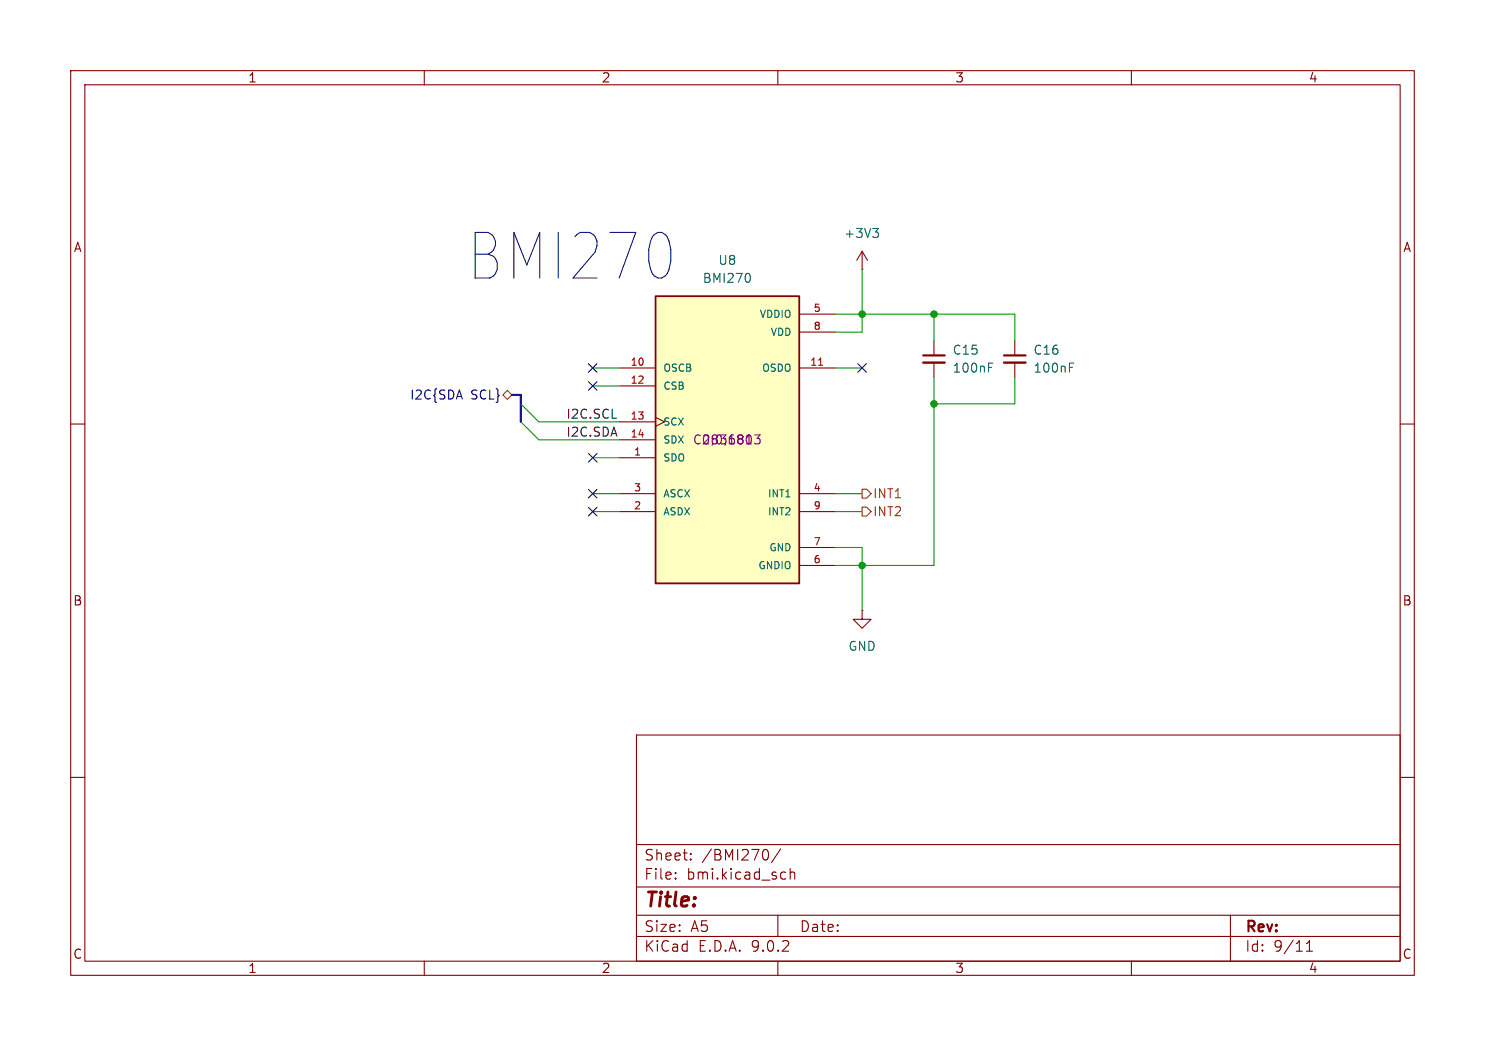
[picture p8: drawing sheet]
<svg xmlns="http://www.w3.org/2000/svg" width="210mm" height="148mm" viewBox="0 0 210 148" stroke-linecap="round" stroke-linejoin="round" font-family="sans-serif">
<g fill="none" stroke="#840000" stroke-width=".15">
<path d="M10 10h190v128h-190zM12 12h186v124h-186zM60 10v2M110 10v2M160 10v2M121.9 38.1h.1M121.9 35.6l-.7 1.2M121.9 35.6l.8 1.2M121.9 35.6v2.5M143.5 48.3v2M143.5 51.3v2M10 60h2"/>
<path d="M198 60h2M10 110h2M90 104h108v32h-108zM90 119.5h108M198 110h2M60 136v2M90 132.5h108M90 129.5h108M90 125.5h108M95.5 124.2l.1 .1-.1 .1M95.5 124.2v.1v.1M95.5 123.5v.1"/>
<path d="M95.5 124.2v.2M95.5 123.5h.1l-.1 .1M97.7 121.5l.1 .1-.1 .1M97.7 121.5l-.1 .1 .1 .1M97.7 120.8v.1M97.7 121.5v.2M97.7 120.8h.1l-.1 .1M97.7 120.8h-.1l.1 .1M108.3 120.2a.94 .94 0 0 1 0 1.5M110 136v2M110 129.5v3M110.4 120.1l-1.3 1.9"/>
<path d="M110.7 123.4l.4 .1M111.1 124.3l-.4 .1M111.8 123.5a.37 .37 0 0 1 .6 .1v.8M111.8 122.9v1.5M160 136v2M174 129.5v6.5M184.8 134.6h.8M184.8 133.5l.4-.4v1.5"/>
</g>
<path d="M142 50.3h3" fill="none" stroke="#840000" stroke-width=".3"/>
<path d="M142 51.3h3" fill="none" stroke="#840000" stroke-width=".33"/>
<path d="M123.4 32.3h.8l-.4 .5M124 32.8l.2 .3v.3l-.2 .2M151.2 52h.5M151.2 51.4h.6" fill="none" stroke="#006464" stroke-width=".15"/>
<path d="M92.7 41.9h20.3v40.7h-20.3z" fill="#ffffc2"/>
<path d="M92.7 41.9h20.3v40.7h-20.3z" fill="none" stroke="#840000" stroke-width=".25"/>
<g fill="none" stroke="#840000" stroke-width=".15">
<path d="M87.6 52.1h5.1M87.6 54.6h5.1M87.6 59.7h5.1M92.7 59.1l1.3 .6-1.3 .6M113 52.1h5.1M113 44.5h5.1M113 47h5.1M132.1 48.3v2M132.1 51.3v2M87.6 62.2h5.1M87.6 64.8h5.1M87.6 69.9h5.1"/>
<path d="M87.6 72.4h5.1M113 69.9h5.1M113 72.4h5.1M113 77.5h5.1M113 80h5.1M121.9 86.4v1.2h1.3l-1.3 1.3-1.3-1.3h1.3M121.9 86.4h.1"/>
</g>
<path d="M115.8 51.7h.5" fill="none" stroke="#a90000" stroke-width=".15"/>
<path d="M105.9 38.7l.2 .5v.3l-.2 .4M139.8 52h.4M139.8 51.4h.6" fill="none" stroke="#006464" stroke-width=".15"/>
<path d="M106.7 61.5h.8l-.4 .5 .3 .1v.6l-.1 .1h-.4l-.2-.1" fill="none" stroke="#840084" stroke-width=".15"/>
<path d="M130.6 50.3h3" fill="none" stroke="#840000" stroke-width=".3"/>
<path d="M130.6 51.3h3" fill="none" stroke="#840000" stroke-width=".33"/>
<path d="M71.1 55.9l.7-.7 .6 .7-.6 .6zM121.9 69.2h.7l.6 .7-.6 .6h-.7zM121.9 71.8h.7l.6 .6-.6 .6h-.7z" fill="none" stroke="#725600" stroke-width=".15"/>
<path d="M72.4 55.9h1.3v3.8" fill="none" stroke="#000084" stroke-width=".3"/>
<g fill="none" stroke="#009600" stroke-width=".15">
<path d="M121.9 38.1v8.9h-3.8M73.7 57.2l2.5 2.5h11.4M73.7 59.7l2.5 2.5h11.4M83.8 52.1h3.8M83.8 54.6h3.8M118.1 44.5h25.4v3.8M118.1 52.1h3.8M132.1 44.5v3.8M132.1 53.3v26.7h-14M143.5 53.3v3.9h-11.4M83.8 69.9h3.8M83.8 72.4h3.8"/>
<path d="M83.8 64.8h3.8M118.1 69.9h3.8M118.1 77.5h3.8v8.9M118.1 72.4h3.8"/>
</g>
<path d="M83.2 54l1.2 1.2M83.2 51.5l1.2 1.2M84.4 54l-1.2 1.2M84.4 51.5l-1.2 1.2M121.3 51.5l1.2 1.2M122.5 51.5l-1.2 1.2M83.2 71.8l1.2 1.2M83.2 69.2l1.2 1.3M83.2 64.2l1.2 1.2M84.4 71.8l-1.2 1.2M84.4 69.2l-1.2 1.3M84.4 64.2l-1.2 1.2" fill="none" stroke="#000084" stroke-width=".15"/>
<g fill="#009600" stroke="#009600" stroke-width=".15">
<circle cx="121.9" cy="44.5" r=".46"/>
<circle cx="132.1" cy="57.2" r=".46"/>
<circle cx="132.1" cy="44.5" r=".46"/>
<circle cx="121.9" cy="80" r=".46"/>
</g>
<text font-size="9" fill="#0000c2" x="65.8" y="40.1">BMI270</text>
<text font-size="2.8" fill="#840000" x="91" y="128.9">Title:</text>
<g font-size="2.1" fill="#840000">
<text x="91" y="124.7">File:</text>
<text x="91" y="122">Sheet:</text>
<text x="97.1" y="124.7">bmi.kicad_sch</text>
<text x="99.2" y="122">/BMI270/</text>
<text x="91" y="134.9">KiCad</text>
<text x="91" y="132.1">Size:</text>
<text x="97.7" y="132.1">A5</text>
<text x="98.7" y="134.9">E.D.A.</text>
<text x="106.3" y="134.9">9.0.2</text>
<text x="113" y="132.1">Date:</text>
<text x="176" y="132.3">Rev:</text>
<text x="176" y="134.9">Id:</text>
<text x="180.1" y="134.9">9/11</text>
</g>
<g font-size="1.8" fill="#840000">
<text x="35" y="11.9">1</text>
<text x="85" y="11.9">2</text>
<text x="135" y="11.9">3</text>
<text x="185" y="11.9">4</text>
<text x="10.3" y="35.9">A</text>
<text x="198.4" y="35.9">A</text>
<text x="10.3" y="85.9">B</text>
<text x="198.3" y="85.9">B</text>
<text x="10.3" y="135.9">C</text>
<text x="35" y="137.9">1</text>
<text x="85" y="137.9">2</text>
<text x="135" y="137.9">3</text>
<text x="185" y="137.9">4</text>
<text x="198.3" y="135.9">C</text>
</g>
<g font-size="1.8" fill="#006464">
<text x="119.3" y="33.9">+3V3</text>
<text x="99.3" y="40.2">BMI270</text>
<text x="101.5" y="37.7">U8</text>
<text x="134.6" y="52.9">100nF</text>
<text x="134.6" y="50.4">C15</text>
<text x="146.1" y="52.9">100nF</text>
<text x="146.1" y="50.4">C16</text>
<text x="119.9" y="92.3">GND</text>
</g>
<g font-size="1.8" fill="#000084">
<text x="57.9" y="56.7">I2C{SDA</text>
<text x="66.6" y="56.7">SCL}</text>
</g>
<g font-size="1.8" fill="#0f0f0f">
<text x="80" y="59.3">I2C.SCL</text>
<text x="80" y="61.9">I2C.SDA</text>
</g>
<g font-size="1.8" fill="#840084">
<text x="97.9" y="63.1">C2836813</text>
<text x="99.1" y="63.1">0;0;180</text>
</g>
<g font-size="1.8" fill="#725600">
<text x="123.4" y="70.7">INT1</text>
<text x="123.4" y="73.3">INT2</text>
</g>
<g font-size="1.4" fill="#006464">
<text x="107.3" y="45.2">VDDIO</text>
<text x="108.9" y="47.7">VDD</text>
<text x="93.7" y="52.8">OSCB</text>
<text x="107.6" y="52.8">OSDO</text>
<text x="93.7" y="55.3">CSB</text>
<text x="93.7" y="60.4">SCX</text>
<text x="93.7" y="63">SDX</text>
<text x="93.7" y="65.5">SDO</text>
<text x="93.7" y="70.6">ASCX</text>
<text x="108.5" y="70.6">INT1</text>
<text x="93.7" y="73.1">ASDX</text>
<text x="108.5" y="73.1">INT2</text>
<text x="107.1" y="80.7">GNDIO</text>
<text x="108.7" y="78.2">GND</text>
</g>
<g font-size="1.4" fill="#a90000">
<text x="115" y="44.2">5</text>
<text x="115" y="46.7">8</text>
<text x="89.1" y="51.8">10</text>
<text x="114.5" y="51.8">11</text>
<text x="89.1" y="54.4">12</text>
<text x="89.1" y="59.4">13</text>
<text x="89.1" y="62">14</text>
<text x="89.6" y="64.5">1</text>
<text x="89.6" y="69.6">3</text>
<text x="115" y="69.6">4</text>
<text x="89.6" y="72.1">2</text>
<text x="115" y="72.1">9</text>
<text x="115" y="77.2">7</text>
<text x="115" y="79.8">6</text>
</g>
</svg>
